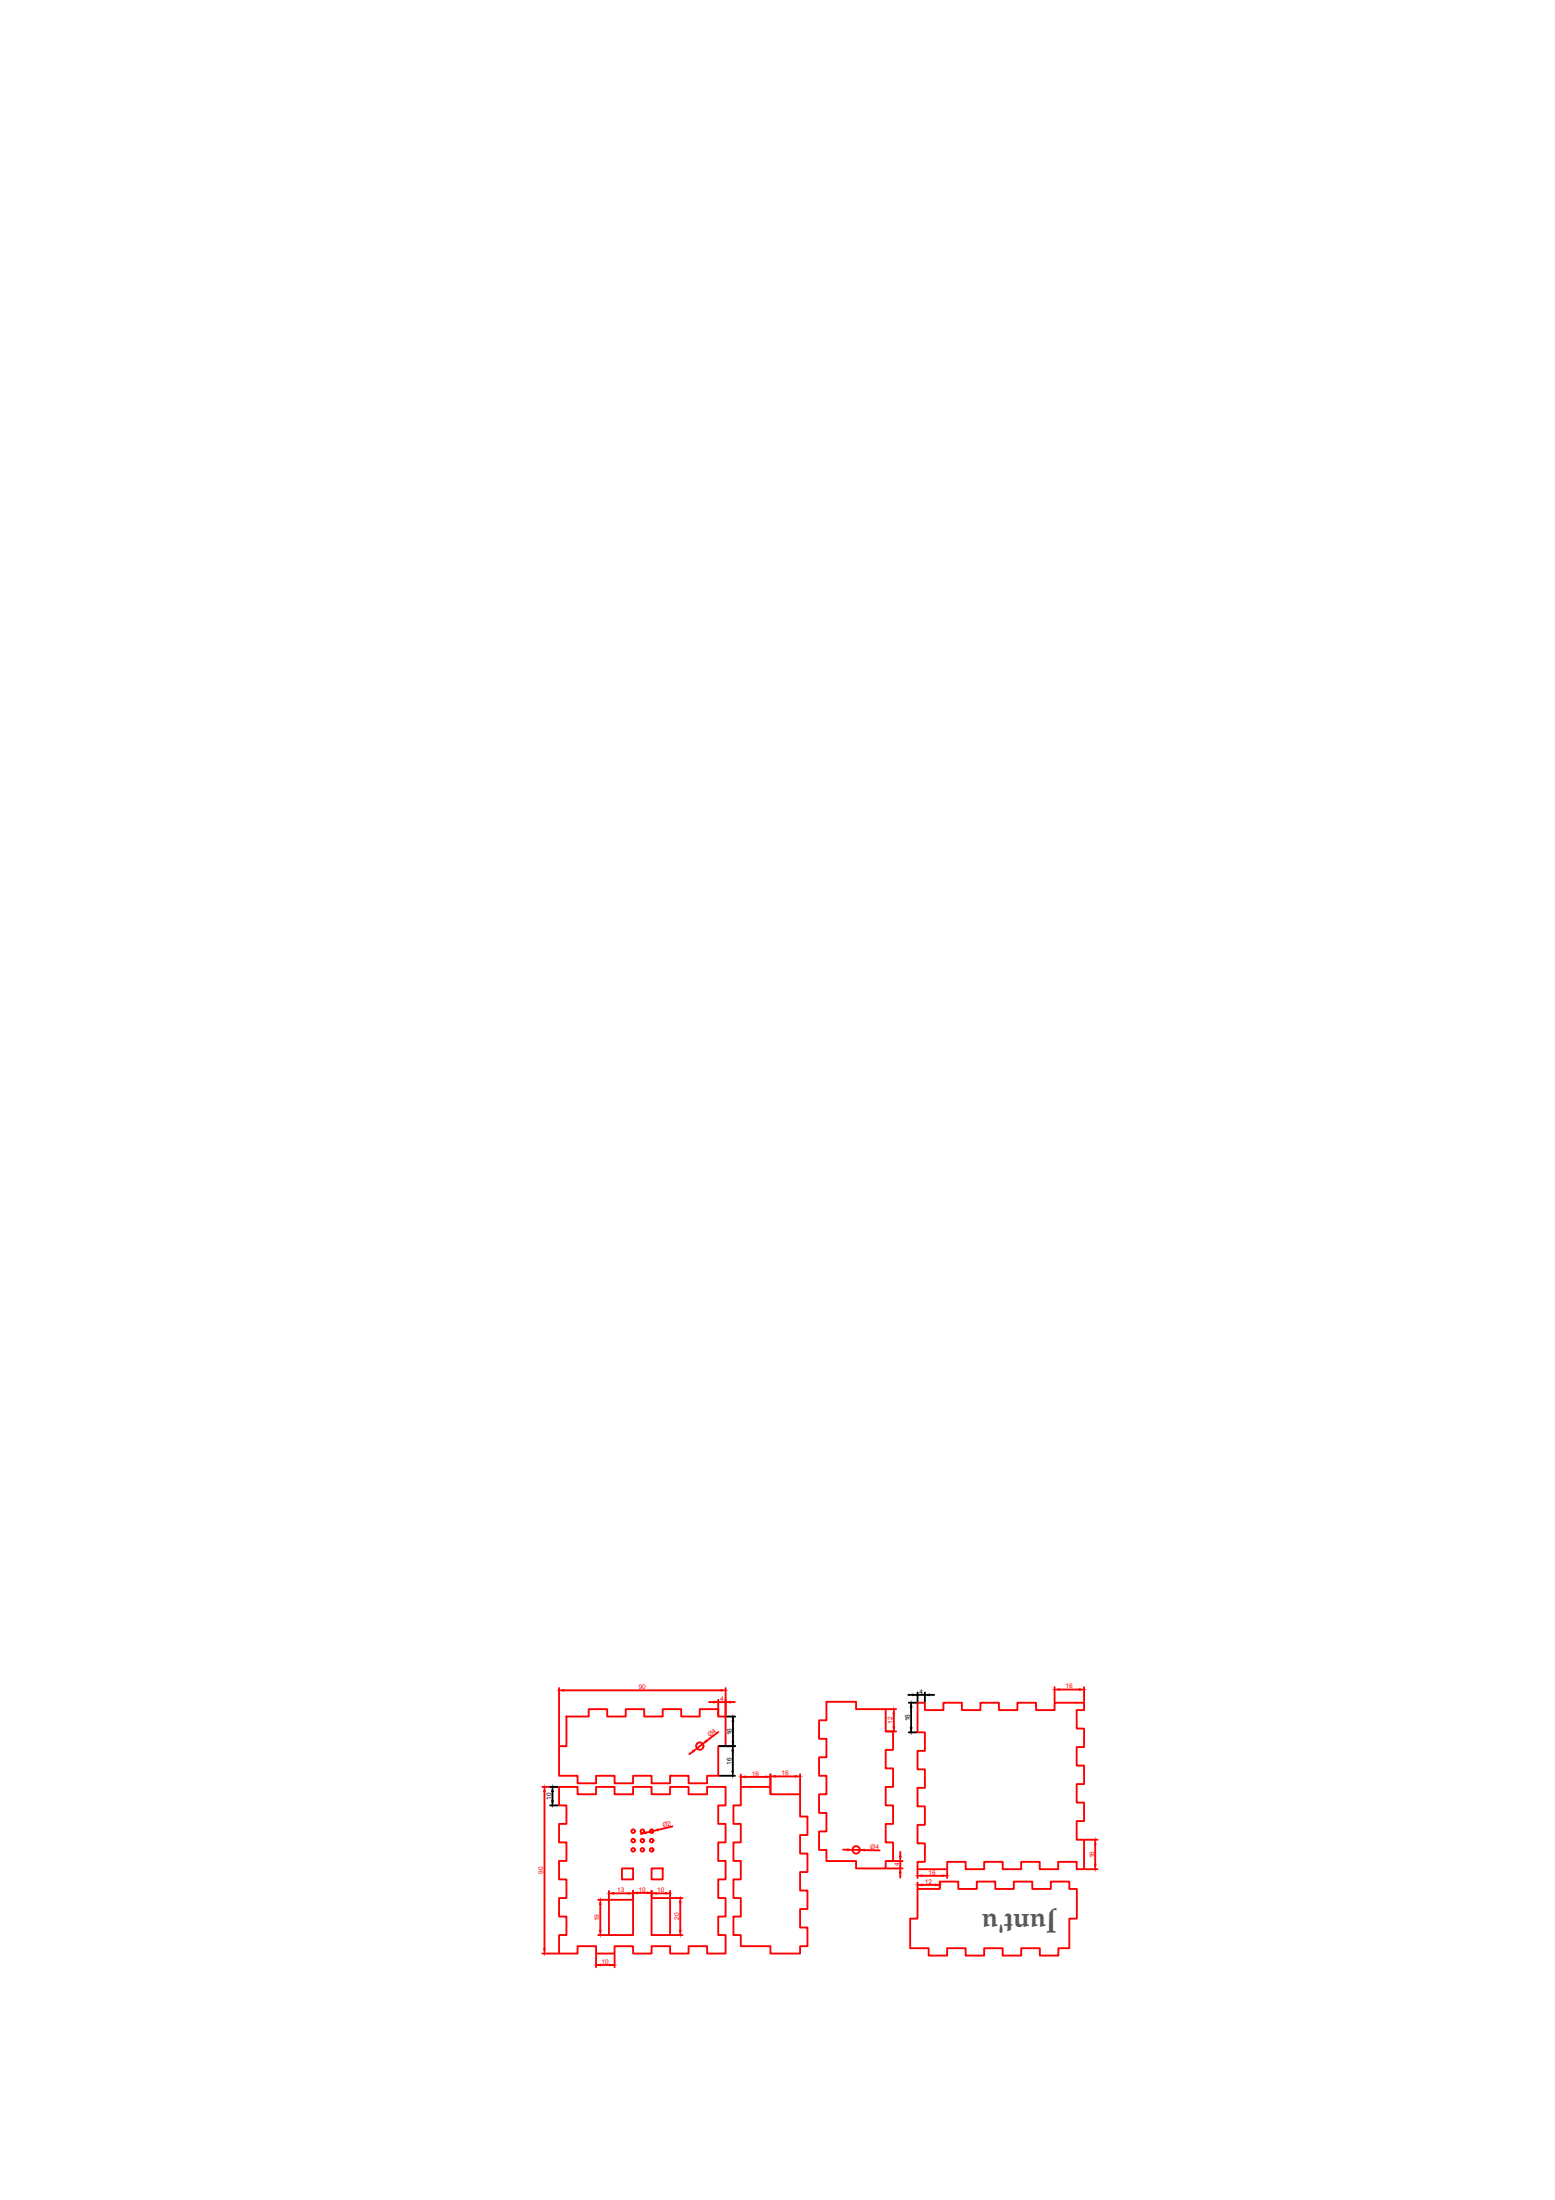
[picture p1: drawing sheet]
<svg xmlns="http://www.w3.org/2000/svg" width="210mm" height="297mm" viewBox="0 0 210 297" stroke-linecap="round" stroke-linejoin="round" font-family="sans-serif">
<!-- layer: Corte -->
<g fill="none" stroke="#f00" stroke-width=".25">
<path d="M75.5 227.9v7.7M76.1 228.2h21.2M76.5 231.8h3v-1h2.5v1h2.5v-1h2.5v1h2.5v-1h2.5v1h2.5v-1h2.5v1h.9v4h-.9v4h-1.6v1h-2.5v-1h-2.4v1h-2.5v-1h-2.5v1h-2.5v-1h-2.5v1h-2.5v-1h-2.5v-4h1zM90.5 239.8h.1M93.6 236.5l-.5 .3M94.9 235.5l-.8 .6M95.7 229.8h.6M97 229.5v2.1M97 229.8h.9M97 233.9l-1.7 1.2M97.9 227.9v3.7M98.6 229.8h.6"/>
<path d="M100 239.6v1.5M100.6 239.9h2.8M104 239.6v2.5M104.6 239.8h2.8M108 239.6v2.5M111.6 229.8h4v1h4v3h1v2.5h-1v2.5h1v2.5h-1v2.5h1v2.5h-1v2.5h1v2.5h-1v1h-4v-1h-4v-1.5h-1v-2.5h1v-2.5h-1v-2.5h1v-2.5h-1v-2.5h1v-2.5h-1v-2.5h1zM119.7 233.8h1.3M119.7 230.8h1.3M120.7 231.4v1.8M123.9 229.9h.9v1h2.5v-1h2.5v1h2.5v-1h2.5v1h2.5v-1h2.6v1h2.5v-1h3.9v1h-1v2.5h1v2.5h-1v2.5h1v2.5h-1v2.5h1v2.5h-1v2.5h1v4h-1v-1h-2.5v1h-2.5v-1h-2.5v1h-2.5v-1h-2.5v1h-2.4v-1h-2.5v1h-4v-1h.9v-2.5h-.9v-2.5h.9v-2.5h-.9v-2.5h.9v-2.5h-.9v-2.5h.9v-2.5h-.9zM142.4 227.8v1.9M143 228.1h2.7"/>
<path d="M146.3 227.8v1.9M73.2 241.3h2.1M73.5 241.9v21.2M75.5 241.3h2.5v1h2.5v-1h2.5v1h2.5v-1h2.5v1h2.5v-1h2.4v1h2.5v-1h2.5v2.5h-.9v2.5h.9v2.5h-.9v2.5h.9v2.5h-.9v2.5h.9v2.5h-.9v2.5h.9v2.5h-2.5v-1h-2.5v1h-2.4v-1h-2.5v1h-2.5v-1h-2.5v1h-2.5v-1h-2.5v1h-2.5v-2.5h1v-2.5h-1v-2.5h1v-2.5h-1v-2.5h1v-2.5h-1v-2.5h1v-2.5h-1zM80.7 256.5h1.3M81 257.1v3.5M82.2 256.5h3.3v4.8h-3.3zM82.2 255.3v1.1M82.8 255.6h2M84 252.3h1.5v1.5h-1.5zM85.5 255.3v1.1M86.1 255.6h1.2"/>
<path d="M87.1 247.5l-.6 .1M88 256.3h2.5v5h-2.5zM88 252.3h1.5v1.5h-1.5zM88 255.3v.8M88.2 247.2l-.5 .1M88.6 255.6h1.2M90.5 255.3v.8M90.6 256.3h1.5M90.8 246.6l-2 .5M91.8 256.9v3.7M100 241.3h4v1h4v3h1v2.5h-1v2.5h1v2.5h-1v2.5h1v2.5h-1v2.5h1v2.5h-1v1h-4v-1h-4v-1.5h-1v-2.5h1v-2.5h-1v-2.5h1v-2.5h-1v-2.5h1v-2.5h-1v-2.5h1zM113.8 249.7l.6 .1"/>
<path d="M115 249.8h1.1M116.7 249.8h2.1M119.7 252.3h2.1M119.7 251.3h2.1M121.5 250v.6M121.5 251.3v1M121.5 252.9v.6M123.9 255h3v-1h2.5v1h2.5v-1h2.5v1h2.4v-1h2.5v1h2.5v-1h2.5v1h1.1v4h-1.1v4h-1.4v1h-2.5v-1h-2.6v1h-2.5v-1h-2.5v1h-2.4v-1h-2.5v1h-2.5v-1h-2.5v-4h1zM123.9 252.5v1.1M123.9 254.2v.7M124.5 253.3h2.7M124.5 254.5h1.7"/>
<path d="M126.9 254.2v.7M127.9 252.5v1.1M146.5 252.4h1.7M146.5 248.4h1.7M147.8 249v2.8M73.2 263.8h2.1M80.5 263.9v1.7M80.7 261.3h1.3M81.1 265.3h1.2M83 263.9v1.7M90.6 261.3h1.5"/>
<circle cx="94.5" cy="235.8" r=".5"/>
<circle cx="85.5" cy="248.5" r=".24"/>
<circle cx="85.5" cy="247.2" r=".24"/>
<circle cx="85.5" cy="249.8" r=".24"/>
<circle cx="86.7" cy="247.2" r=".24"/>
<circle cx="86.7" cy="249.8" r=".24"/>
<circle cx="86.7" cy="248.5" r=".24"/>
<circle cx="88" cy="249.8" r=".24"/>
<circle cx="88" cy="247.2" r=".24"/>
<circle cx="88" cy="248.5" r=".24"/>
<circle cx="115.6" cy="249.8" r=".5"/>
</g>
<g fill="#f00" stroke="#f00" stroke-width=".13">
<path d="M97.9 229.8l.7-.1v.2z"/>
<path d="M96.3 229.7l.7 .1-.7 .1z"/>
<path d="M121.5 252.3l.1 .6h-.2z"/>
<path d="M121.4 250.6h.2l-.1 .7z"/>
<path d="M126.2 254.4l.7 .1-.7 .1z"/>
<path d="M123.9 254.5l.6-.1v.2z"/>
<path d="M120.6 233.2h.2l-.1 .6z"/>
<path d="M120.7 230.8l.1 .6h-.2z"/>
<path d="M75.5 228.2l.6-.1v.2z"/>
<path d="M97.3 228.1l.6 .1-.6 .1z"/>
<path d="M85.5 255.6l.6-.1v.2z"/>
<path d="M87.3 255.5l.7 .1-.7 .1z"/>
<path d="M73.5 241.3l.1 .6h-.2z"/>
<path d="M73.4 263.1h.2l-.1 .7z"/>
<path d="M80.5 265.3l.6-.1v.2z"/>
<path d="M82.3 265.2l.7 .1-.7 .1z"/>
<path d="M84.8 255.5l.7 .1-.7 .1z"/>
<path d="M82.2 255.6l.6-.1v.2z"/>
<path d="M89.8 255.5l.7 .1-.7 .1z"/>
<path d="M88 255.6l.6-.1v.2z"/>
<path d="M81 256.5l.1 .6h-.2z"/>
<path d="M80.9 260.6h.2l-.1 .7z"/>
<path d="M91.7 260.6h.2l-.1 .7z"/>
<path d="M91.8 256.3l.1 .6h-.2z"/>
<path d="M104 239.8l.6-.1v.3z"/>
<path d="M107.4 239.7l.6 .1-.6 .2z"/>
<path d="M100 239.9l.6-.1v.2z"/>
<path d="M103.4 239.8l.6 .1-.6 .1z"/>
<path d="M93.5 236.4l.6-.3-.5 .4z"/>
<path d="M95.3 235l.1 .2-.5 .3z"/>
<path d="M87.1 247.4l.6-.1-.6 .3z"/>
<path d="M88.2 247.2l.6-.2v.2z"/>
<path d="M142.4 228.1l.6-.1v.2z"/>
<path d="M145.7 228l.6 .1-.6 .1z"/>
<path d="M147.8 251.8h.1l-.1 .6z"/>
<path d="M147.8 248.4l.1 .6h-.1z"/>
<path d="M123.9 253.3l.6-.1v.2z"/>
<path d="M127.2 253.2l.7 .1-.7 .1z"/>
<path d="M114.4 249.6l.6 .2-.6 .1z"/>
<path d="M116.1 249.8l.6-.1v.2z"/>
</g>
<!-- layer: 0 -->
<g fill="none" stroke="#000" stroke-width=".25">
<path d="M97.1 235.8h2.1M97.1 239.8h2.1M98.1 231.8h1.1M98.9 236.4v2.7M98.9 232.4v2.7M122.6 228.8h.6M122.7 233.9h1M122.7 229.9h1M123 230.5v2.8M123.9 228.5v1.2M123.9 228.8h.9M124.8 228.5v1.2"/>
<path d="M125.5 228.8h.6M74.3 241.3h1M74.3 243.8h1M74.6 241.9v1.2"/>
</g>
<path d="M98.8 239.1h.2l-.1 .7zM98.9 235.8l.1 .6h-.2zM98.8 235.1h.2l-.1 .7zM98.9 231.8l.1 .6h-.2zM122.9 233.3h.2l-.1 .6zM123 229.9l.1 .6h-.2zM123.2 228.7l.7 .1-.7 .1zM124.8 228.8l.7-.1v.2zM74.6 241.3l.1 .6h-.2zM74.5 243.1h.2l-.1 .7z" fill="#000" stroke="#000" stroke-width=".13"/>
<text font-size="3.6" fill="#545454" x="142.6" y="258.4" transform="rotate(-180 142.6 258.4)">Junt'u</text>
<g font-size=".9" fill="#f00">
<text x="143.8" y="228">16</text>
<text x="86.2" y="228.1">90</text>
<text x="97.2" y="229.6">4</text>
<text x="120.5" y="232.8" transform="rotate(-90 120.5 232.8)">12</text>
<text x="95.8" y="234.5" transform="rotate(-37 95.8 234.5)">Ø4</text>
<text x="101.5" y="239.7">16</text>
<text x="105.5" y="239.7">16</text>
<text x="89.5" y="246.7" transform="rotate(-13 89.5 246.7)">Ø2</text>
<text x="117.5" y="249.6" transform="rotate(1 117.5 249.6)">Ø4</text>
<text x="121.4" y="252" transform="rotate(-90 121.4 252)">4</text>
<text x="147.7" y="250.9" transform="rotate(-90 147.7 250.9)">16</text>
<text x="73.3" y="253" transform="rotate(-90 73.3 253)">90</text>
<text x="83.3" y="255.5">13</text>
<text x="86.2" y="255.4">10</text>
<text x="88.7" y="255.5">10</text>
<text x="124.8" y="254.3">12</text>
<text x="125.3" y="253.1">16</text>
<text x="80.9" y="259.4" transform="rotate(-90 80.9 259.4)">19</text>
<text x="91.7" y="259.2" transform="rotate(-90 91.7 259.2)">20</text>
<text x="81.2" y="265.1">10</text>
</g>
<g font-size=".9">
<text x="122.8" y="232.4" transform="rotate(-90 122.8 232.4)">16</text>
<text x="124.1" y="228.7">4</text>
<text x="98.7" y="238.3" transform="rotate(-90 98.7 238.3)">16</text>
<text x="98.8" y="234.3" transform="rotate(-90 98.8 234.3)">16</text>
<text x="74.4" y="243" transform="rotate(-90 74.4 243)">10</text>
</g>
</svg>
